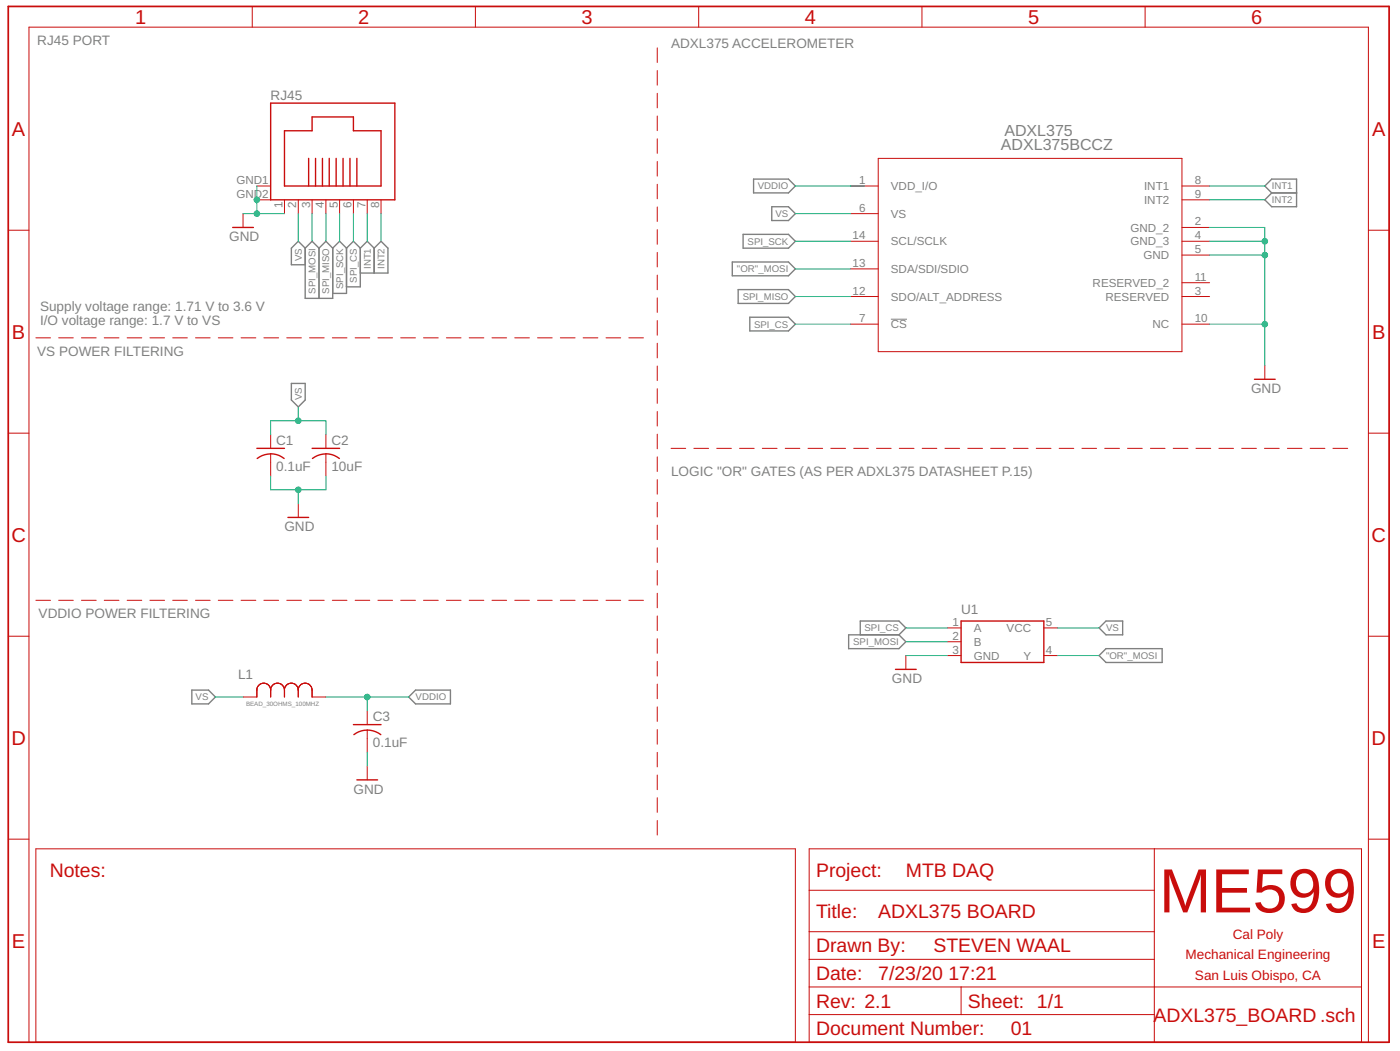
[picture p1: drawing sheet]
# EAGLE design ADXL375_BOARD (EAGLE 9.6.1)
FRAME1 (TITLEBLOCK): AUTHOR: STEVEN WAAL; BOARD_NAME: ADXL375 BOARD; DOC_NUM: 01; PROJECT_NAME: MTB DAQ; REVISION: 2.1

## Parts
ADXL375  ADXL375BCCZ  [LGA_CC-14-1]
C1  0.1uF  C-USC0805  [C0805]
C2  10uF  C-USC0805  [C0805]
C3  0.1uF  C-USC0805  [C0805]
L1  BEAD_30OHMS_100MHZ  [IND_BOURNS_MH2029]
RJ45  RJ45_SURFACE_MOUNT  [RJ45_SURFACE_MOUNT]
U1  SN74LVC1G32DCKR  [DCK5]

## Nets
"OR"_MOSI: ADXL375.13(SDA/SDI/SDIO) U1.4(Y)
GND: ADXL375.2(GND_2) ADXL375.4(GND_3) ADXL375.5(GND) ADXL375.10(NC) C1.2 C2.2 C3.2 RJ45.1 RJ45.GND1 RJ45.GND2 U1.3(GND)
INT1: ADXL375.8(INT1) RJ45.7
INT2: ADXL375.9(INT2) RJ45.8
SPI_CS: ADXL375.7(!CS) RJ45.6 U1.1(A)
SPI_MISO: ADXL375.12(SDO/ALT_ADDRESS) RJ45.4
SPI_MOSI: RJ45.3 U1.2(B)
SPI_SCK: ADXL375.14(SCL/SCLK) RJ45.5
VDDIO: ADXL375.1(VDD_I/O) C3.1 L1.1
VS: ADXL375.6(VS) C1.1 C2.1 L1.2 RJ45.2 U1.5(VCC)
Unconnected: ADXL375.3(RESERVED) ADXL375.11(RESERVED_2)

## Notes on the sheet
- RJ45 PORT | ADXL375 ACCELEROMETER
- Supply voltage range: 1.71 V to 3.6 V 
  I/O voltage range: 1.7 V to VS
- VS POWER FILTERING
- LOGIC "OR" GATES (AS PER ADXL375 DATASHEET P.15)
- VDDIO POWER FILTERING
